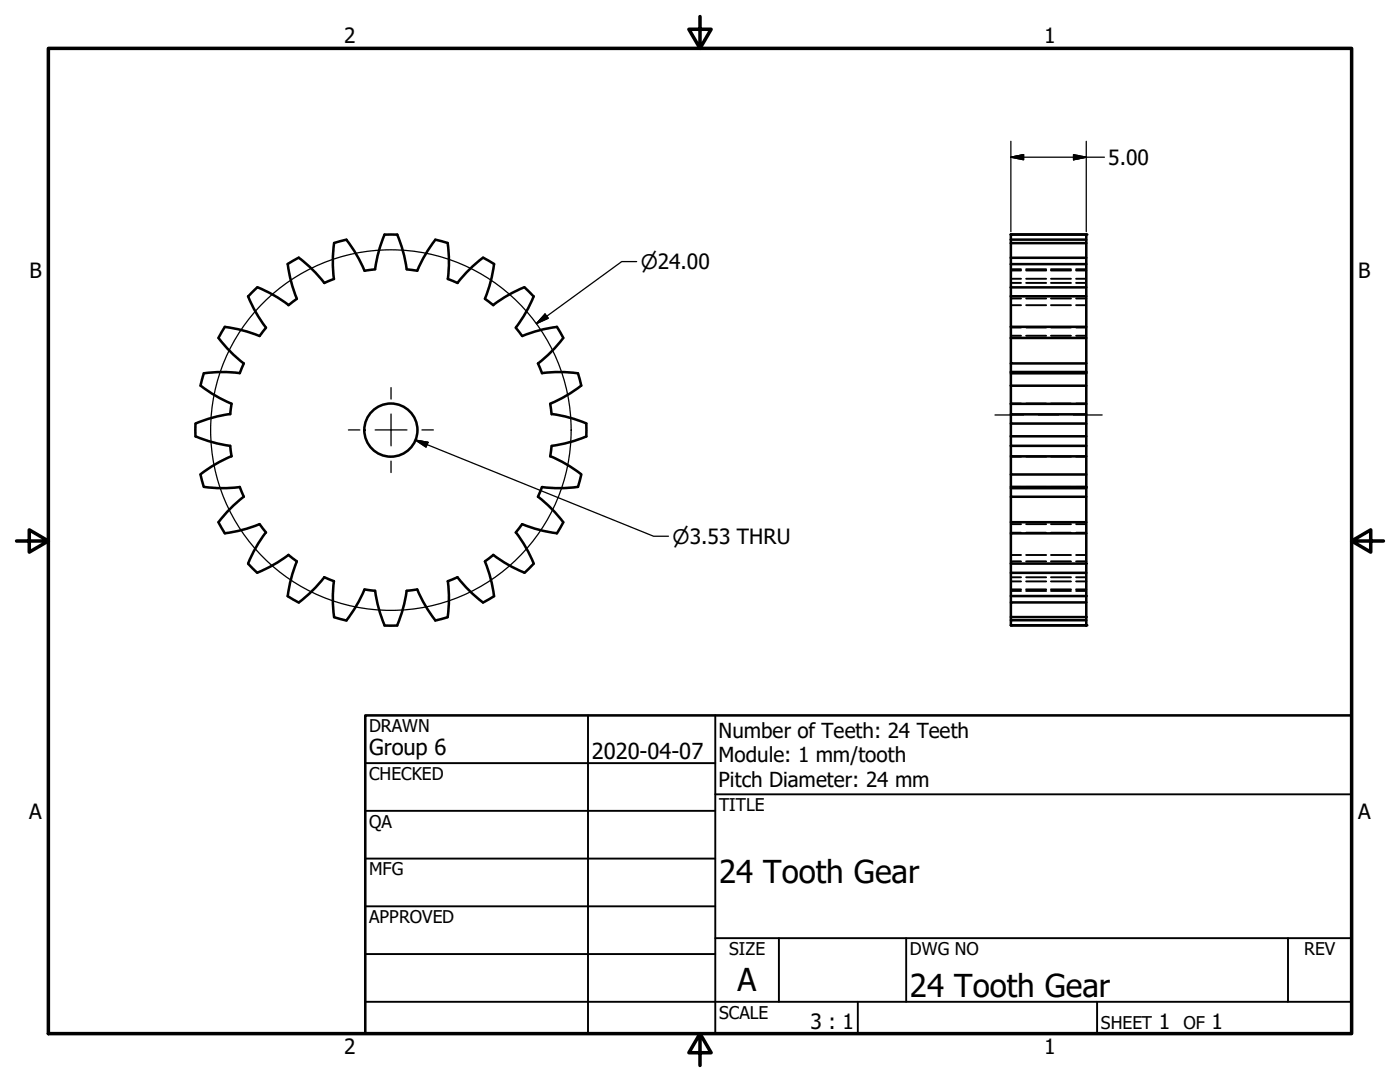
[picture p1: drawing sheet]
<svg xmlns="http://www.w3.org/2000/svg" width="279mm" height="216mm" viewBox="0 0 279 216" stroke-linecap="round" stroke-linejoin="round" font-family="sans-serif">
<!-- layer: Visible (ANSI) -->
<g fill="none" stroke="#000" stroke-width=".51">
<path d="M49.5 59.1a27.2 27.2 0 0 0 3.5 6.2M51.3 57.3l-1.8 1.8M51.4 57.3a27.2 27.2 0 0 1 6.2 3.6M59.6 51.4l-2.2 1.3a27.3 27.3 0 0 0 1.8 6.9l-1.6 1.3M59.6 51.4a26.6 26.6 0 0 1 5.1 5.1l2-.8M66.7 48.5a27.2 27.2 0 0 0-.1 7.2M69.1 47.9a28 28 0 0 1 3.7 6.1l2.1-.3M69.2 47.8l-2.5 .7M74.9 53.7a27.4 27.4 0 0 1 1.8-6.9h2.6a27.2 27.2 0 0 1 1.9 6.9M86.9 47.8l2.4 .7a27.2 27.2 0 0 1 .1 7.2M86.9 47.8a27.7 27.7 0 0 0-3.6 6.2l-2.1-.3M89.4 55.7l1.9 .8"/>
<path d="M96.4 51.4a27.2 27.2 0 0 0-5.1 5.1M96.4 51.4l2.2 1.3M98.6 52.7a27.8 27.8 0 0 1-1.8 6.9l1.7 1.3M104.6 57.3a27.2 27.2 0 0 0-6.2 3.6M104.7 57.3l1.8 1.8M106.5 59.1a27.2 27.2 0 0 1-3.5 6.2M201.7 59.1h15.1v6.1h-15.1M201.7 52.7h15.1v4.6h-15.1M201.7 48.5h15.1v2.9h-15.1M201.7 46.8h15.1v1h-15.1M201.7 46.8v20.6M201.7 46.8h15.1"/>
<path d="M216.8 47.8v.7M216.8 51.4v1.3M216.8 57.3v1.8M40.7 74.5l-.7 2.4a27.5 27.5 0 0 0 6.2 3.7l-.3 2.1M43.6 67.5a27.2 27.2 0 0 0 5 5M44.9 65.2l-1.3 2.2M44.9 65.2a27.2 27.2 0 0 1 6.9 1.8M48.7 72.5l-.8 2a26.2 26.2 0 0 0-7.2 0M53.1 65.4l-1.3 1.6M108.2 74.4a27.2 27.2 0 0 1 7.1 .1M111.1 65.2a27.5 27.5 0 0 0-6.9 1.9l-1.3-1.7M111.1 65.2l1.3 2.2"/>
<path d="M112.4 67.5a26.6 26.6 0 0 1-5 5l.8 2M115.4 74.5l.6 2.5M116 77a28 28 0 0 1-6.2 3.6l.3 2.1M201.7 77v3.6h15.1v2.1h-15.1v-2.1M201.7 77h15.1v3.6M201.7 67.4v5.1h15.1v1.7M201.7 67.4h15.1v5.1M201.7 74.2v.3h15.1v-.3M201.7 72.5v1.7M201.7 74.5v2.5M201.7 74.2h15.1M216.8 65.2v2.2"/>
<path d="M216.8 74.5v2.5M39 84.5v2.6M39.1 87.1a27.7 27.7 0 0 0 6.8 1.9l.3 2.1M40 94.7l.7 2.4M40.7 97.2a26.1 26.1 0 0 0 7.1 0l.9 1.9M45.9 82.6a27.2 27.2 0 0 0-6.8 1.9M46.2 91a27.2 27.2 0 0 0-6.2 3.6M48.6 99.1a27.2 27.2 0 0 0-5 5.1M107.4 99.1a27.2 27.2 0 0 1 5 5.1M109.8 91a27.2 27.2 0 0 1 6.2 3.6M110.1 89l-.3 2.1M110.1 82.6a27.2 27.2 0 0 1 6.9 1.9"/>
<path d="M115.3 97.2a26.6 26.6 0 0 1-7.1 0l-.8 1.9M116 94.7l-.7 2.5M117 84.6v2.5M117 87.1a27.2 27.2 0 0 1-6.9 1.9M201.7 97.2h15.1v1.9h-15.1zM201.7 99.1v5.1h15.1v-5.1M201.7 87.1v1.9h15.1v2.1h-15.1v-2.1M201.7 87.1h15.1v1.9M201.7 91.1v3.6h15.1v-3.6M201.7 82.7v1.8h15.1v-1.8M201.7 84.5v2.6M201.7 94.7v2.5"/>
<path d="M201.7 97.4h15.1M216.8 84.5v2.6M216.8 94.7v2.5M43.6 104.2l1.3 2.2M49.5 112.5l1.8 1.8M53 106.3a27.2 27.2 0 0 0-3.5 6.2M53.1 106.3l-1.3-1.7a27.4 27.4 0 0 1-6.9 1.8M57.4 119l2.2 1.2M59.2 112l-1.6-1.3a26.9 26.9 0 0 1-6.2 3.6M59.2 112a27.2 27.2 0 0 0-1.8 6.9M64.7 115.2l2 .8a26.4 26.4 0 0 0 0 7.1l2.4 .7M64.7 115.2a27.2 27.2 0 0 1-5.1 5"/>
<path d="M72.7 117.6a27.2 27.2 0 0 1-3.6 6.2M72.8 117.6l2 .3a28.4 28.4 0 0 0 1.9 6.9M83.3 117.6l-2.1 .3a27.8 27.8 0 0 1-1.9 6.9M83.3 117.6a27.2 27.2 0 0 0 3.6 6.2M91.3 115.2a27.2 27.2 0 0 0 5.1 5M91.3 115.2l-1.9 .8a25.7 25.7 0 0 1-.1 7.1M96.8 112l1.6-1.3a27.5 27.5 0 0 0 6.2 3.6M96.8 112a27.2 27.2 0 0 1 1.8 6.9l-2.2 1.3M102.9 106.3l1.3-1.7a28 28 0 0 0 6.9 1.8M103 106.3a27.2 27.2 0 0 1 3.5 6.2M106.5 112.5l-1.8 1.8M112.4 104.2l-1.3 2.2"/>
<path d="M201.7 114.3h15.1v4.6h-15.1zM201.7 106.4h15.1v6.1h-15.1zM201.7 104.2v2.2M201.7 112.5v1.8M201.7 118.9v1.3M216.8 104.2v2.2M216.8 112.5v1.8M216.8 118.9v1.3M76.7 124.8h2.6M89.3 123.2l-2.4 .6M201.7 123.8h15.1v1h-15.1zM201.7 120.2h15.1v2.9h-15.1z"/>
<path d="M201.7 123.1v.7M201.7 124.8h15.1M216.8 123.1v.7"/>
<circle cx="78" cy="85.8" r="5.3"/>
</g>
<!-- layer: Hidden (ANSI) -->
<g fill="none" stroke="#000" stroke-width=".38">
<path d="M201.7 59.6h2.1M201.7 56.5h2.1M201.7 55.6h2.1M201.7 54h2.1M201.7 53.7h2.1M204.8 59.6h4M204.8 56.5h4M204.8 55.6h4M204.8 54h4M204.8 53.7h4M209.7 59.6h4M209.7 56.5h4"/>
<path d="M209.7 55.6h4M209.7 54h4M209.7 53.7h4M214.8 59.6h2M214.8 56.5h2M214.8 55.6h2M214.8 54h2M214.8 53.7h2M201.7 74.4h2.1M201.7 67h2.1M201.7 65.3h2.1M201.7 60.9h2.1"/>
<path d="M204.8 74.4h4M204.8 67h4M204.8 65.3h4M204.8 60.9h4M209.7 74.4h4M209.7 67h4M209.7 65.3h4M209.7 60.9h4M214.8 74.4h2M214.8 67h2M214.8 65.3h2M214.8 60.9h2"/>
<path d="M201.7 97.2h2.1M201.7 80.5h2.1M201.7 91.1h2.1M204.8 97.2h4M204.8 80.5h4M204.8 91.1h4M209.7 97.2h4M209.7 80.5h4M209.7 91.1h4M214.8 97.2h2M214.8 80.5h2M214.8 91.1h2"/>
<path d="M201.7 117.9h2.1M201.7 117.6h2.1M201.7 116h2.1M201.7 115.2h2.1M201.7 112h2.1M201.7 110.7h2.1M201.7 106.3h2.1M201.7 104.6h2.1M204.8 117.9h4M204.8 117.6h4M204.8 116h4M204.8 115.2h4"/>
<path d="M204.8 112h4M204.8 110.7h4M204.8 106.3h4M204.8 104.6h4M209.7 117.9h4M209.7 117.6h4M209.7 116h4M209.7 115.2h4M209.7 112h4M209.7 110.7h4M209.7 106.3h4M209.7 104.6h4"/>
<path d="M214.8 117.9h2M214.8 117.6h2M214.8 116h2M214.8 115.2h2M214.8 112h2M214.8 110.7h2M214.8 106.3h2M214.8 104.6h2"/>
</g>
<!-- layer: Visible (ANSI) -->
<g fill="#000">
<circle cx="201.7" cy="46.8" r=".25"/>
<circle cx="216.8" cy="46.8" r=".25"/>
<circle cx="201.7" cy="124.8" r=".25"/>
<circle cx="216.8" cy="124.8" r=".25"/>
</g>
<!-- layer: Border (ANSI) -->
<path d="M9.7 9.7h260v196.5h-260zM139.7 3.3v6.4l-2.2-3.9h4.4l-2.2 3.9M3.3 107.9h6.4l-3.9-2.2v4.5l3.9-2.3M269.7 107.9l3.9 2.3v-4.5l-3.9 2.2h6.4M139.7 206.2l2.2 3.9h-4.4l2.2-3.9v6.4" fill="none" stroke="#000" stroke-width=".7"/>
<!-- layer: Title (ANSI) -->
<g fill="none" stroke="#000" stroke-width=".38">
<path d="M72.9 152.3h69.8M117.3 142.7v63.5M142.7 158.5h127M142.7 142.7v63.5M72.9 161.8h69.8M72.9 171.3h69.8M72.9 199.9h196.8M72.9 180.8h69.8M72.9 190.4h69.8M142.7 187.2h127M155.4 187.2v12.7M171.2 199.9v6.3"/>
<path d="M180.8 187.2v12.7M218.9 199.9v6.3M257 187.2v12.7"/>
</g>
<path d="M72.9 142.7h196.8v63.5h-196.8z" fill="none" stroke="#000" stroke-width=".51"/>
<!-- layer: Sketch Geometry (ANSI) -->
<circle cx="78" cy="85.8" r="36" fill="none" stroke="#000" stroke-width=".25"/>
<!-- layer: Symbol (ANSI) -->
<path d="M82.9 87.8l2.5 .5-.4 .9zM82.9 87.8l47.5 19.2h3" fill="none" stroke="#000" stroke-width=".25"/>
<path d="M82.9 87.8l2.5 .5zM82.9 87.8l2.5 .5-.4 .9z" fill="#000" stroke="#000" stroke-width=".25"/>
<!-- layer: Dimension (ANSI) -->
<path d="M201.7 31.4l2.6-.5v1zM201.7 31.4h18.7M201.7 28.2v18M214.2 30.9l2.6 .5-2.6 .5zM216.8 28.2v18M127.1 52.2h-3l-17 12.4M108.8 62.7l.6 .8-2.3 1.1z" fill="none" stroke="#000" stroke-width=".25"/>
<path d="M201.7 31.4l2.6-.5zM201.7 31.4l2.6-.5v1zM214.2 31.9l2.6-.5zM214.2 30.9l2.6 .5-2.6 .5zM108.8 62.7l-1.7 1.9zM108.8 62.7l.6 .8-2.3 1.1z" fill="#000" stroke="#000" stroke-width=".25"/>
<!-- layer: Center Mark (ANSI) -->
<path d="M78 77.3v2.3M69.5 85.8h2.3M74.9 85.8h6.3M78 82.6v6.4M78 92v2.3M84.2 85.8h2.3" fill="none" stroke="#000" stroke-width=".25"/>
<!-- layer: Centerline (ANSI) -->
<path d="M198.6 82.8h5.7M207.3 82.8h4M214.2 82.8h5.8" fill="none" stroke="#000" stroke-width=".25"/>
<g font-size="6.3">
<text x="143.5" y="176.3">24 Tooth Gear</text>
<text x="147.2" y="197.7">A</text>
<text x="181.6" y="199">24 Tooth Gear</text>
</g>
<g font-size="4.4">
<text x="73.7" y="150.6">Group 6</text>
<text x="118.1" y="151.4">2020-04-07</text>
</g>
<g font-size="4.2">
<text x="68.7" y="8.6">2</text>
<text x="208.4" y="8.6">1</text>
<text x="221.2" y="32.9">5.00</text>
<text x="5.9" y="55.5">B</text>
<text x="271.1" y="55.5">B</text>
<text x="5.8" y="163.4">A</text>
<text x="271" y="163.4">A</text>
<text x="161.7" y="205.4">3 : 1</text>
<text x="231.3" y="205.4">1</text>
<text x="241.8" y="205.4">1</text>
<text x="68.7" y="210.3">2</text>
<text x="208.4" y="210.3">1</text>
</g>
<g font-size="4.1">
<text x="143.4" y="147.2">Number of Teeth: 24 Teeth</text>
<text x="143.4" y="152.1">Module: 1 mm/tooth</text>
<text x="143.4" y="157.1">Pitch Diameter: 24 mm</text>
</g>
<g font-size="4">
<text x="127.9" y="53.7">⌀24.00</text>
<text x="134.2" y="108.5">⌀3.53 THRU</text>
</g>
<g font-size="3.5">
<text x="73.7" y="146">DRAWN</text>
<text x="73.7" y="155.6">CHECKED</text>
<text x="143.5" y="161.8">TITLE</text>
<text x="73.7" y="165.2">QA</text>
<text x="73.7" y="174.7">MFG</text>
<text x="73.7" y="184.2">APPROVED</text>
<text x="145.5" y="190.6">SIZE</text>
<text x="181.6" y="190.6">DWG NO</text>
<text x="260.3" y="190.5">REV</text>
<text x="143.5" y="203.3">SCALE</text>
<text x="219.7" y="205.4">SHEET</text>
<text x="236.2" y="205.4">OF</text>
</g>
</svg>
